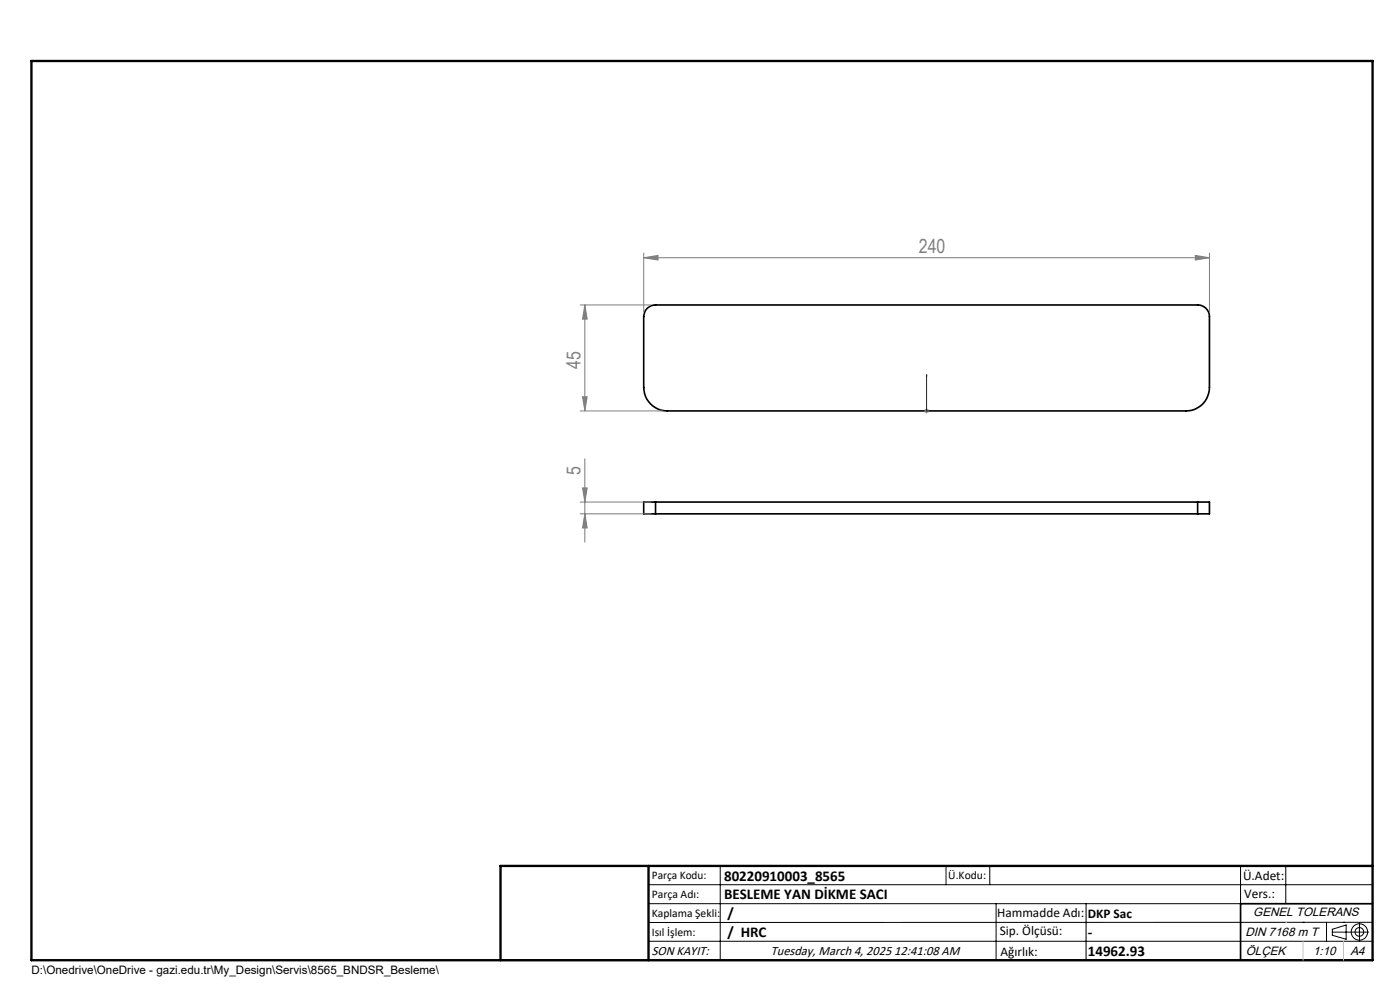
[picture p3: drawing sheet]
<svg xmlns="http://www.w3.org/2000/svg" width="297mm" height="210mm" viewBox="0 0 297 210" stroke-linecap="round" stroke-linejoin="round" font-family="sans-serif">
<path d="M137.3 65.4a2.47 2.47 0 0 1 1.8-.7h115a2.47 2.47 0 0 1 2.5 2.5v15a4.9 4.9 0 0 1-5 5h-110a5 5 0 0 1-5-5v-15a2.72 2.72 0 0 1 .7-1.8zM139.1 106.5h-2.5v2.5h2.5M139.1 106.5v2.5M139.1 106.5h115M139.1 109h115M254.1 106.5h2.5v2.5h-2.5M254.1 106.5v2.5M291.2 191.7h-28v12M106.2 203.7h185" fill="none" stroke="#000" stroke-width=".35"/>
<g fill="none" stroke="#000" stroke-width=".21">
<path d="M137.6 187.7h153.6M137.6 191.7h153.6M137.6 199.7h153.6M152.8 183.7v20M200.7 183.7v4M210 183.7v4M211.3 191.7v12M230.4 191.7v12M263.2 183.7v20M272.8 183.7v8M276.4 195.6h.1M281.4 195.6v4.1"/>
<path d="M282.6 197.7h7.8M282.6 197.1l3-.9v3l-3-.8zM285 195.6h.1M288.4 195.8v3.8M291.2 195.6l-153.6 .1"/>
<circle cx="288.4" cy="197.7" r="1.74"/>
<circle cx="288.4" cy="197.7" r=".93"/>
</g>
<path d="M196.6 79.5v.4v-.4M196.6 79.5v7.7M196.6 87.1v.2zM196.6 87.2h.1" fill="none" stroke="#00f" stroke-width=".21"/>
<g fill="none" stroke="#808080" stroke-width=".21">
<path d="M136.6 54.7l3-.5v1zM136.6 53.7v12.5M136.6 54.7h120M253.6 54.2l3 .5-3 .5zM256.6 53.7v12.5M123.1 64.7h15M124.1 64.7l.5 3h-1zM124.1 64.7v22.5M123.1 87.2h17.5M123.6 84.2h1l-.5 3zM124.1 97.3v17.7M196.1 87.2h1"/>
<path d="M196.2 86.8l.7 .7M196.6 86.7v1M196.9 86.8l-.7 .7M123.1 106.5h15M123.1 109h15M123.6 103.5h1l-.5 3zM124.1 109l.5 3h-1z"/>
</g>
<path d="M6.7 12.9h284.5v190.8h-284.5zM137.6 183.7v20M291.2 183.7h-185v20" fill="none" stroke="#000" stroke-width=".5"/>
<path d="M272.8 195.6h.1M276.4 199.7v4M285 199.7v4" fill="none" stroke="#c0c0c0" stroke-width=".21"/>
<path d="M196.6 87.1v.2zM196.6 79.5v.4z" fill="#00f"/>
<g fill="#808080">
<path d="M136.6 54.7l3-.5v1zM253.6 54.2l3 .5-3 .5z"/>
<path d="M123.6 84.2h1l-.5 3zM124.1 64.7l.5 3h-1z"/>
<path d="M123.6 103.5h1l-.5 3zM124.1 109l.5 3h-1z"/>
</g>
<g font-size="4.1" fill="#808080">
<text x="194.9" y="53.7">240</text>
<text x="123.2" y="78.3" transform="rotate(-90 123.2 78.3)">45</text>
<text x="123.2" y="100.8" transform="rotate(-90 123.2 100.8)">5</text>
</g>
<g font-size="3.2">
<text x="153.6" y="190.8">BESLEME YAN DİKME SACI</text>
<text x="153.6" y="186.8">80220910003_8565</text>
<text x="154.3" y="194.8">/</text>
<text x="154.3" y="198.8">/ HRC</text>
<text x="230.8" y="198.7">-</text>
<text x="230.8" y="202.8">14962.93</text>
</g>
<g font-size="2.8">
<text x="263.7" y="186.7">Ü.Adet:</text>
<text x="263.9" y="190.5">Vers.:</text>
<text x="211.5" y="194.5">Hammadde Adı:</text>
<text x="230.8" y="194.7">DKP Sac</text>
<text x="138.3" y="202.6">SON KAYIT:</text>
<text x="163.5" y="202.6">Tuesday, March 4, 2025 12:41:08 AM</text>
<text x="212.1" y="198.4">Sip. Ölçüsü:</text>
<text x="212.2" y="202.7">Ağırlık:</text>
</g>
<g font-size="2.6">
<text x="265.9" y="194.4">GENEL TOLERANS</text>
<text x="264.2" y="198.5">DIN 7168 m T</text>
<text x="264.3" y="202.6">ÖLÇEK</text>
<text x="278.5" y="202.6">1:10</text>
<text x="286.5" y="202.6">A4</text>
</g>
<g font-size="2.5">
<text x="138.3" y="186.4">Parça Kodu:</text>
<text x="138.3" y="190.5">Parça Adı:</text>
<text x="201.2" y="186.5">Ü.Kodu:</text>
<text x="138.3" y="194.5">Kaplama Şekli:</text>
<text x="138.3" y="198.6">Isıl İşlem:</text>
<text x="6.7" y="206.7">D:\Onedrive\OneDrive - gazi.edu.tr\My_Design\Servis\8565_BNDSR_Besleme\</text>
</g>
</svg>
